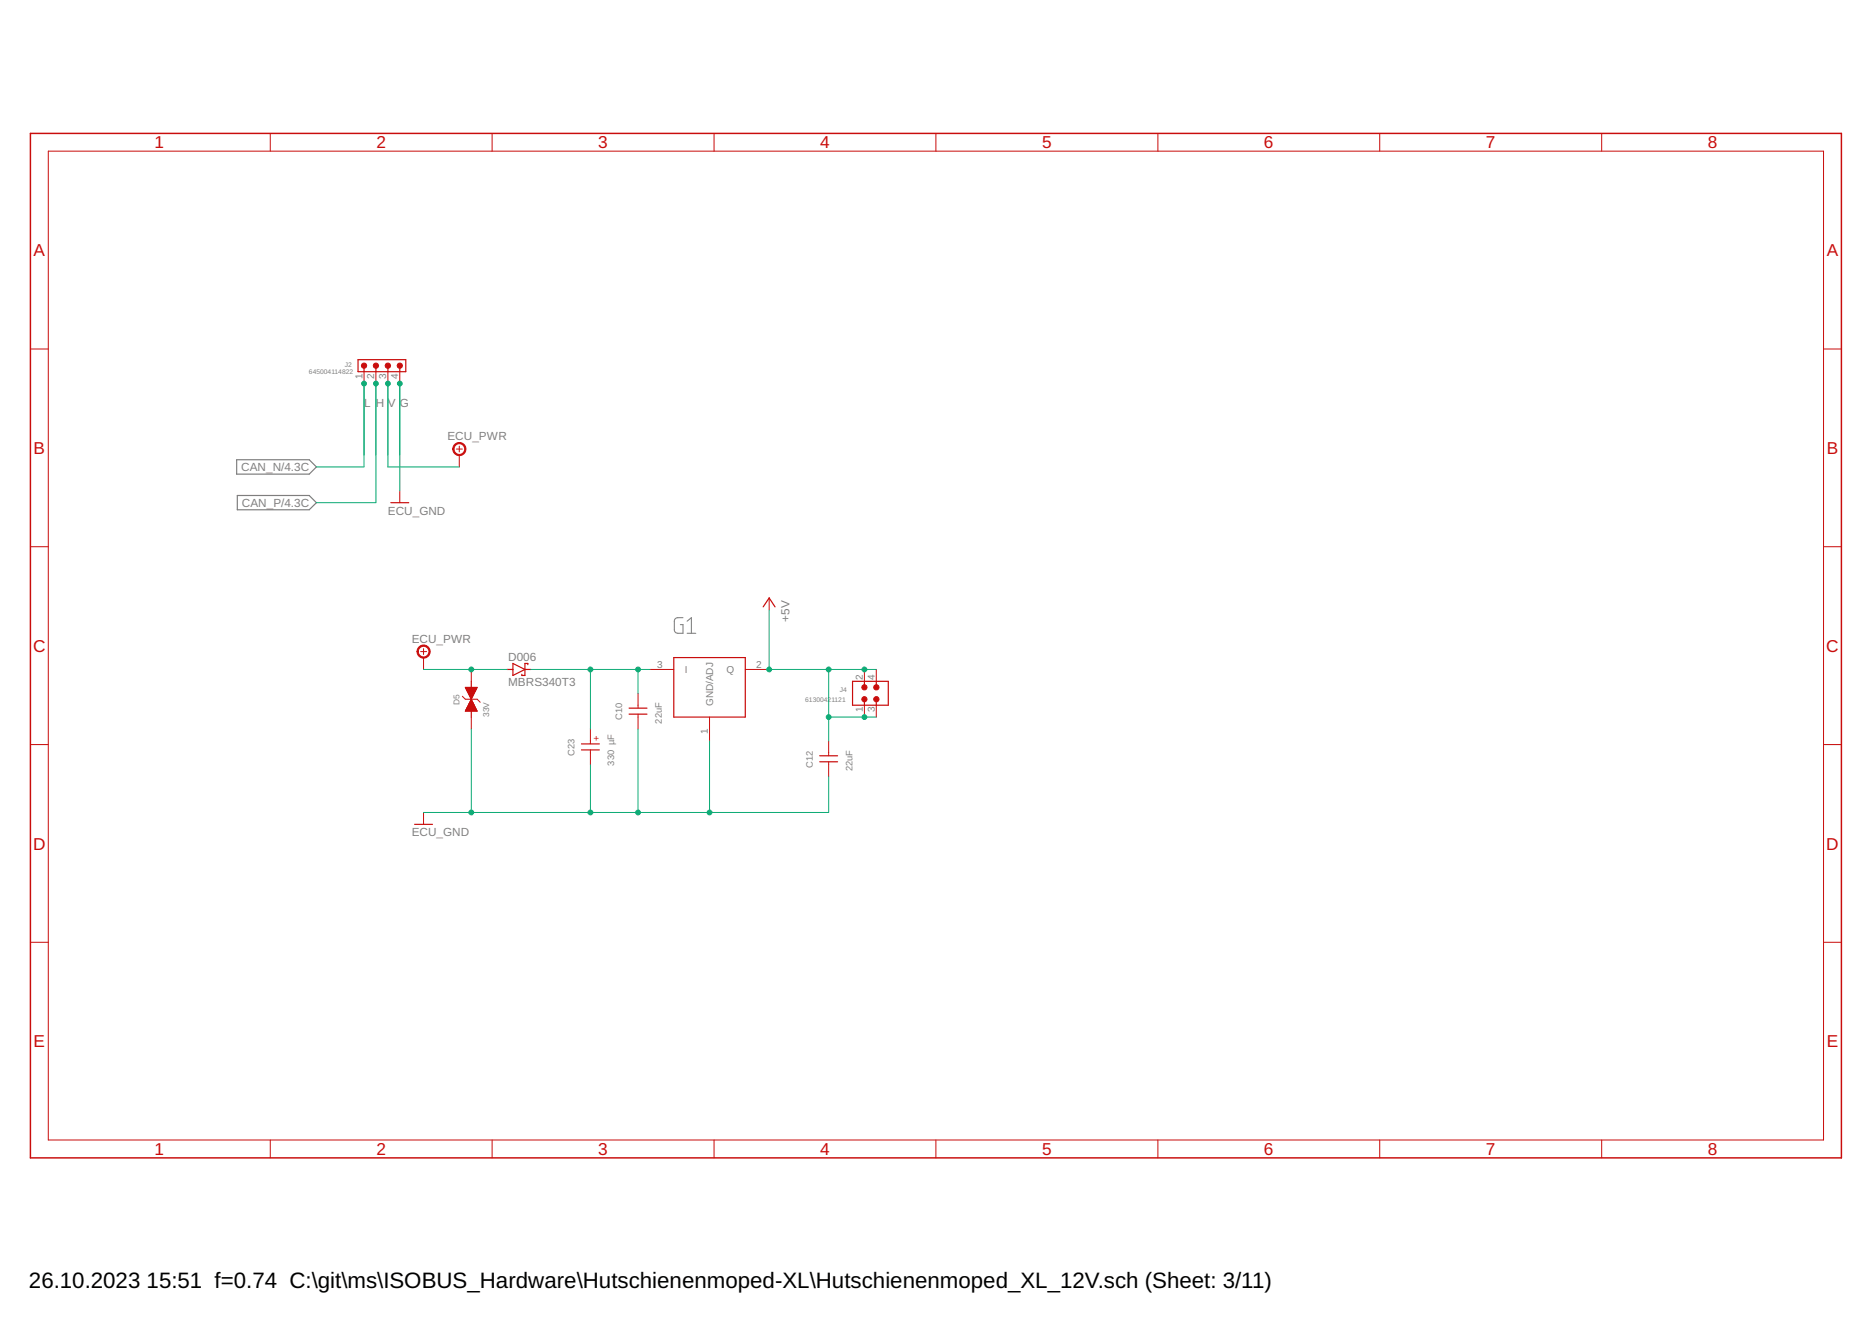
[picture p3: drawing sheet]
<svg xmlns="http://www.w3.org/2000/svg" width="297mm" height="210mm" viewBox="0 0 297 210" stroke-linecap="round" stroke-linejoin="round" font-family="sans-serif">
<path d="M108.4 98h-1l-.4 .4v1.5l.2 .5 1.2 .1v-1.4h-.5M109 98.6l.7-.6v2.5M109 100.5h1.4" fill="none" stroke="#808080" stroke-width=".17"/>
<path d="M37.5 72.9h11.6l1.1 1.2-1.1 1.1h-11.6zM37.7 78.6h11.4l1.1 1.2-1.1 1.1h-11.4z" fill="none" stroke="#808080" stroke-width=".19"/>
<path d="M4.8 21.2h287.4v162.5h-287.4z" fill="none" stroke="#c90d0c" stroke-width=".23"/>
<g fill="none" stroke="#c90d0c" stroke-width=".16">
<path d="M7.7 24h281.6v156.9h-281.6zM42.9 21.2v2.8M78.1 21.2v2.8M113.3 21.2v2.8M148.5 21.2v2.8M183.7 21.2v2.8M218.9 21.2v2.8M254.1 21.2v2.8M4.8 55.4h2.9M57.8 59v1.9M59.6 59v1.9M61.6 59v1.9"/>
<path d="M63.4 59v1.9M289.3 55.4h2.9M63.4 77.9v1.9M72.4 71.2h1M72.9 70.8v.9M72.9 72.2v1.9M4.8 86.7h2.9M122 94.9v1.9M289.3 86.7h2.9M4.8 118.1h2.9M66.7 103.4h1M67.2 102.9v.9"/>
<path d="M67.2 104.3v1.9M73.4 110.5l.4 .4h1.9l.5 .5M73.8 109.1h1.9l-.9 1.8zM73.9 112.8h1.8M73.9 109.1h1.8M73.9 112.7h1.8M73.9 109.2h1.8M73.9 112.7h1.7M73.9 109.2h1.7M73.9 112.6h1.7M73.9 109.3h1.7M74 112.5h1.6"/>
<path d="M74 109.3h1.6M74 112.5h1.5M74 109.4h1.5M74 112.4h1.5M74 109.5h1.5M74.1 112.4h1.4M74.1 109.5h1.4M74.1 112.3h1.4M74.1 109.6h1.4M74.1 112.2h1.3M74.1 109.7h1.3M74.2 112.2h1.2"/>
<path d="M74.2 109.7h1.2M74.2 112.1h1.2M74.2 109.8h1.2M74.2 112h1.1M74.2 109.8h1.1M74.3 112h1M74.3 109.9h1M74.3 111.9h1M74.3 110h1M74.3 111.8h.9M74.3 110h.9M74.4 111.8h.8"/>
<path d="M74.4 110.1h.8M74.4 111.7h.8M74.4 110.2h.8M74.4 111.7h.7M74.4 110.2h.7M74.4 111.6h.7M74.4 110.3h.7M74.5 111.5h.6M74.5 110.3h.6M74.5 111.5h.5M74.5 110.4h.5M74.5 111.4h.5"/>
<path d="M74.5 110.5h.5M74.6 111.4h.4M74.6 110.5h.4M74.6 111.3h.4M74.6 110.6h.4M74.6 111.2h.3M74.6 110.7h.3M74.7 111.2h.2M74.7 110.7h.2M74.7 111.1h.1M74.7 110.8h.1M74.7 111h.1"/>
<path d="M74.8 111h.1M74.8 110.9h.1M74.8 110.9l.9 1.9h-1.9zM74.8 106.2v1.9M74.8 113.8v1.9M93.7 115.7v2.3M93.7 119v2.3M101.2 110v2.3M101.2 113.3v2.4M103.1 106.2h3.8M112.6 113.8v3.8M118.3 106.2h3.7"/>
<path d="M131.5 117.6v2.3M137.2 106.2v1.9M137.2 111.9v1.9M139 106.2v1.9M139 111.9v1.9M289.3 118.1h2.9M67.2 128.9v1.9M131.5 120.9v2.3M4.8 149.5h2.9M289.3 149.5h2.9M42.9 180.9v2.8M78.1 180.9v2.8"/>
<path d="M113.3 180.9v2.8M148.5 180.9v2.8M183.7 180.9v2.8M218.9 180.9v2.8M254.1 180.9v2.8"/>
</g>
<g fill="none" stroke="#c90d0c" stroke-width=".19">
<path d="M56.8 57.1h7.6v1.9h-7.6zM57.8 58v1M59.6 58v1M61.6 58v1M63.4 58v1M62 79.8h2.9M121.1 96.3l.9-1.4 1 1.4M74.8 108.1v1M74.8 112.8v1M80.5 106.2h.9M81.4 105.3l1.9 .9-1.9 1zM83.3 106.2h.9"/>
<path d="M83.8 105.5v-.2h-.5v1.9h-.5v-.2M92.3 118h2.8M92.3 119h2.8M99.8 112.4h2.9M99.8 113.3h2.9M106.9 104.3h11.4v9.5h-11.4zM130.1 119.9h2.8M135.3 108.1h5.6v3.8h-5.6zM137.2 108.1v1M137.2 110.9v1M139 108.1v1M139 110.9v1"/>
<path d="M65.8 130.8h2.8M130.1 120.9h2.8"/>
</g>
<g fill="#c90d0c" stroke="#c90d0c" stroke-width=".16">
<path d="M66.5 102.6a1.05 1.05 0 0 1 1.6 .3 1.05 1.05 0 0 1-.6 1.5 1.05 1.05 0 0 1-1.3-1h.2a.85 .85 0 0 1 1.1-.8 .85 .85 0 0 1 .3 1.4 .85 .85 0 0 1-1.4-.4v-.2h-.2v-.3z" fill-rule="evenodd"/>
<path d="M72.2 70.5a1.05 1.05 0 0 1 1.6 .3 1.05 1.05 0 0 1-.7 1.5 1.05 1.05 0 0 1-1.3-1.1h.2a.85 .85 0 0 1 1.2-.8 .85 .85 0 0 1 .3 1.4 .85 .85 0 0 1-1.4-.3l-.1-.3h-.2l.1-.2z" fill-rule="evenodd"/>
<circle cx="137.2" cy="110.9" r=".42"/>
<circle cx="137.2" cy="109.1" r=".42"/>
<circle cx="139.1" cy="110.9" r=".43"/>
<circle cx="139.1" cy="109.1" r=".43"/>
<circle cx="59.6" cy="58" r=".42"/>
<circle cx="57.8" cy="58" r=".42"/>
<circle cx="61.5" cy="58" r=".43"/>
<circle cx="63.4" cy="58" r=".42"/>
</g>
<g fill="none" stroke="#0dab76" stroke-width=".16">
<path d="M57.8 60.9v13.2h-7.6M59.6 60.9v18.9h-9.4M61.6 60.9v13.2h11.3M63.4 60.9v17M122 96.8v9.4h17M67.2 106.2h13.3M74.8 115.7v13.2M84.2 106.2h18.9M93.7 106.2v9.5M101.2 106.2v3.8M101.2 115.7v13.2M112.6 117.6v11.3"/>
<path d="M131.5 106.2v11.4M131.5 113.8h7.5M93.7 121.3v7.6M131.5 123.2v5.7h-64.3"/>
</g>
<g fill="#0dab76" stroke="#0dab76" stroke-width=".16">
<circle cx="59.6" cy="60.9" r=".38"/>
<circle cx="57.8" cy="60.9" r=".38"/>
<circle cx="74.8" cy="106.2" r=".38"/>
<circle cx="61.6" cy="60.9" r=".38"/>
<circle cx="112.6" cy="128.9" r=".38"/>
<circle cx="74.8" cy="128.9" r=".38"/>
<circle cx="101.2" cy="128.9" r=".38"/>
<circle cx="93.7" cy="128.9" r=".38"/>
<circle cx="63.4" cy="60.9" r=".38"/>
<circle cx="122" cy="106.2" r=".38"/>
<circle cx="137.2" cy="106.2" r=".38"/>
<circle cx="131.5" cy="106.2" r=".38"/>
<circle cx="137.2" cy="113.8" r=".38"/>
<circle cx="131.5" cy="113.8" r=".38"/>
<circle cx="101.2" cy="106.2" r=".38"/>
<circle cx="93.7" cy="106.2" r=".38"/>
</g>
<g font-size="3.5">
<text x="4.6" y="204.3">26.10.2023</text>
<text x="23.3" y="204.3">15:51 f=0.74 C:\git\ms\ISOBUS_Hardware\Hutschienenmoped-XL\Hutschienenmoped_XL_12V.sch (Sheet: 3/11)</text>
</g>
<g font-size="2.7" fill="#c90d0c">
<text x="24.5" y="23.5">1</text>
<text x="59.7" y="23.5">2</text>
<text x="94.9" y="23.5">3</text>
<text x="130.1" y="23.5">4</text>
<text x="165.3" y="23.5">5</text>
<text x="200.6" y="23.5">6</text>
<text x="235.8" y="23.5">7</text>
<text x="271" y="23.5">8</text>
<text x="5.3" y="40.7">A</text>
<text x="289.9" y="40.7">A</text>
<text x="5.3" y="72">B</text>
<text x="289.9" y="72">B</text>
<text x="5.3" y="103.4">C</text>
<text x="289.8" y="103.4">C</text>
<text x="5.3" y="134.8">D</text>
<text x="289.8" y="134.8">D</text>
<text x="5.3" y="166.2">E</text>
<text x="289.9" y="166.2">E</text>
<text x="24.5" y="183.3">1</text>
<text x="59.7" y="183.3">2</text>
<text x="94.9" y="183.3">3</text>
<text x="130.1" y="183.3">4</text>
<text x="165.3" y="183.3">5</text>
<text x="200.6" y="183.3">6</text>
<text x="235.8" y="183.3">7</text>
<text x="271" y="183.3">8</text>
</g>
<g font-size="1.9" fill="#808080">
<text x="57.8" y="64.6">L</text>
<text x="59.7" y="64.6">H V G</text>
<text x="71" y="69.8">ECU_PWR</text>
<text x="38.3" y="74.8">CAN_N/4.3C</text>
<text x="38.4" y="80.4">CAN_P/4.3C</text>
<text x="61.5" y="81.6">ECU_GND</text>
<text x="65.3" y="102">ECU_PWR</text>
<text x="125.3" y="98.7" transform="rotate(-90 125.3 98.7)">+5V</text>
<text x="80.6" y="104.8">D006</text>
<text x="80.6" y="108.8">MBRS340T3</text>
<text x="65.3" y="132.7">ECU_GND</text>
</g>
<g font-size="1.6" fill="#808080">
<text x="57.5" y="60.1" transform="rotate(-90 57.5 60.1)">1</text>
<text x="59.4" y="60.1" transform="rotate(-90 59.4 60.1)">2</text>
<text x="61.3" y="60.1" transform="rotate(-90 61.3 60.1)">3</text>
<text x="63.2" y="60.1" transform="rotate(-90 63.2 60.1)">4</text>
<text x="104.3" y="106">3</text>
<text x="108.7" y="106.8">I</text>
<text x="115.3" y="106.8">Q</text>
<text x="120" y="106">2</text>
<text x="136.9" y="107.8" transform="rotate(-90 136.9 107.8)">2</text>
<text x="138.8" y="107.8" transform="rotate(-90 138.8 107.8)">4</text>
<text x="113.2" y="112" transform="rotate(-90 113.2 112)">GND/ADJ</text>
<text x="136.9" y="113" transform="rotate(-90 136.9 113)">1</text>
<text x="138.8" y="113" transform="rotate(-90 138.8 113)">3</text>
<text x="112.3" y="116.4" transform="rotate(-90 112.3 116.4)">1</text>
</g>
<g font-size="1.5" fill="#808080">
<text x="91.2" y="119.9" transform="rotate(-90 91.2 119.9)">C23</text>
<text x="98.7" y="114.3" transform="rotate(-90 98.7 114.3)">C10</text>
<text x="105" y="114.8" transform="rotate(-90 105 114.8)">22uF</text>
<text x="97.5" y="121.5" transform="rotate(-90 97.5 121.5)">330 µF</text>
<text x="129" y="121.8" transform="rotate(-90 129 121.8)">C12</text>
<text x="135.3" y="122.3" transform="rotate(-90 135.3 122.3)">22uF</text>
</g>
<text font-size="1.5" fill="#c90d0c" x="95.1" y="117.6" transform="rotate(-90 95.1 117.6)">+</text>
<g font-size="1.3" fill="#808080">
<text x="72.9" y="111.8" transform="rotate(-90 72.9 111.8)">D5</text>
<text x="77.6" y="113.8" transform="rotate(-90 77.6 113.8)">33V</text>
</g>
<g font-size="1.1" fill="#808080">
<text x="49" y="59.3">645004114822</text>
<text x="54.7" y="58.3">J2</text>
<text x="127.8" y="111.4">61300421121</text>
<text x="133.3" y="109.7">J4</text>
</g>
</svg>
